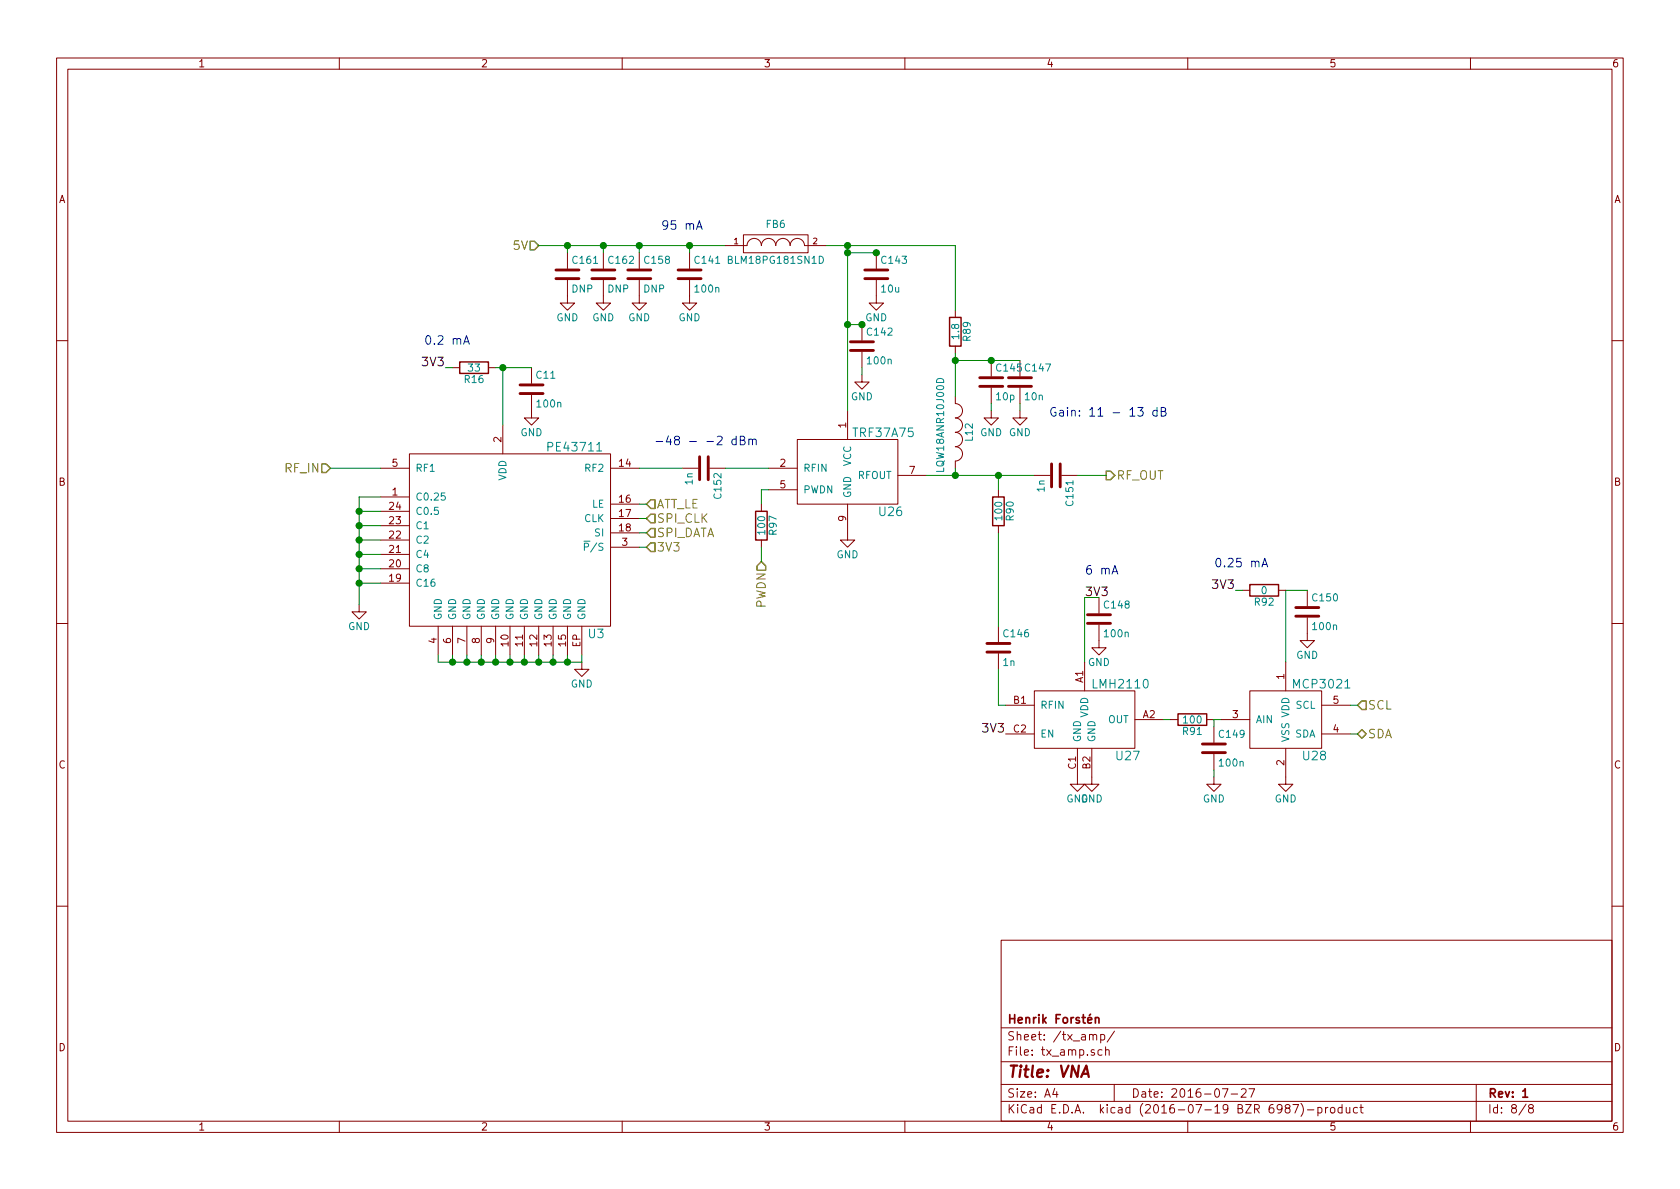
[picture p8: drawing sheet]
EESchema Schematic File Version 2
LIBS:power
LIBS:device
LIBS:transistors
LIBS:conn
LIBS:linear
LIBS:regul
LIBS:74xx
LIBS:cmos4000
LIBS:adc-dac
LIBS:memory
LIBS:xilinx
LIBS:microcontrollers
LIBS:dsp
LIBS:microchip
LIBS:analog_switches
LIBS:motorola
LIBS:texas
LIBS:intel
LIBS:audio
LIBS:interface
LIBS:digital-audio
LIBS:philips
LIBS:display
LIBS:cypress
LIBS:siliconi
LIBS:opto
LIBS:atmel
LIBS:contrib
LIBS:valves
LIBS:vna
LIBS:vna-cache
EELAYER 25 0
EELAYER END
$Descr A4 11693 8268
encoding utf-8
Sheet 8 8
Title "VNA"
Date "2016-07-27"
Rev "1"
Comp "Henrik Forstén"
Comment1 ""
Comment2 ""
Comment3 ""
Comment4 ""
$EndDescr
$Comp
L PE43711 U3
U 1 1
P 3500 3700
F 0 "U3" H 4150 3000 60  0000 C CNN
F 1 "PE43711" H 4000 4300 60  0000 C CNN
F 2 "VNA:VQFN-24" H 2200 4200 60  0001 C CNN
F 3 "" H 2200 4200 60  0000 C CNN
	1    3500 3700
	1    0    0    -1  
$EndComp
$Comp
L C C11
U 1 1
P 3700 2700
F 0 "C11" H 3725 2800 50  0000 L CNN
F 1 "100n" H 3725 2600 50  0000 L CNN
F 2 "VNA:C_0402b" H 3738 2550 30  0001 C CNN
F 3 "" H 3700 2700 60  0000 C CNN
	1    3700 2700
	1    0    0    -1  
$EndComp
$Comp
L GND #PWR50
U 1 1
P 3700 2850
F 0 "#PWR50" H 3700 2600 50  0001 C CNN
F 1 "GND" H 3700 2700 50  0000 C CNN
F 2 "" H 3700 2850 60  0000 C CNN
F 3 "" H 3700 2850 60  0000 C CNN
	1    3700 2850
	1    0    0    -1  
$EndComp
$Comp
L GND #PWR63
U 1 1
P 4050 4600
F 0 "#PWR63" H 4050 4350 50  0001 C CNN
F 1 "GND" H 4050 4450 50  0000 C CNN
F 2 "" H 4050 4600 60  0000 C CNN
F 3 "" H 4050 4600 60  0000 C CNN
	1    4050 4600
	1    0    0    -1  
$EndComp
$Comp
L GND #PWR32
U 1 1
P 2500 4200
F 0 "#PWR32" H 2500 3950 50  0001 C CNN
F 1 "GND" H 2500 4050 50  0000 C CNN
F 2 "" H 2500 4200 60  0000 C CNN
F 3 "" H 2500 4200 60  0000 C CNN
	1    2500 4200
	1    0    0    -1  
$EndComp
Text Notes 4550 3100 0    60   ~ 0
-48 - -2 dBm
$Comp
L R R16
U 1 1
P 3300 2550
F 0 "R16" V 3380 2550 50  0000 C CNN
F 1 "33" V 3300 2550 50  0000 C CNN
F 2 "VNA:R_0402b" V 3230 2550 30  0001 C CNN
F 3 "" H 3300 2550 30  0000 C CNN
	1    3300 2550
	0    1    1    0   
$EndComp
$Comp
L TRF37A75 U26
U 1 1
P 5900 3300
F 0 "U26" H 6200 3050 60  0000 C CNN
F 1 "TRF37A75" H 6150 3600 60  0000 C CNN
F 2 "VNA:DFN-8-1EP_2x2mm_Pitch0.5mm" H 5700 3250 60  0001 C CNN
F 3 "" H 5700 3250 60  0000 C CNN
	1    5900 3300
	1    0    0    -1  
$EndComp
Text Notes 7300 2900 0    60   ~ 0
Gain: 11 - 13 dB
$Comp
L C C142
U 1 1
P 6000 2400
F 0 "C142" H 6025 2500 50  0000 L CNN
F 1 "100n" H 6025 2300 50  0000 L CNN
F 2 "VNA:C_0402b" H 6038 2250 30  0001 C CNN
F 3 "" H 6000 2400 60  0000 C CNN
	1    6000 2400
	1    0    0    -1  
$EndComp
$Comp
L GND #PWR112
U 1 1
P 6000 2600
F 0 "#PWR112" H 6000 2350 50  0001 C CNN
F 1 "GND" H 6000 2450 50  0000 C CNN
F 2 "" H 6000 2600 60  0000 C CNN
F 3 "" H 6000 2600 60  0000 C CNN
	1    6000 2600
	1    0    0    -1  
$EndComp
$Comp
L C C143
U 1 1
P 6100 1900
F 0 "C143" H 6125 2000 50  0000 L CNN
F 1 "10u" H 6125 1800 50  0000 L CNN
F 2 "VNA:C_0805b" H 6138 1750 30  0001 C CNN
F 3 "" H 6100 1900 60  0000 C CNN
	1    6100 1900
	1    0    0    -1  
$EndComp
$Comp
L GND #PWR115
U 1 1
P 6100 2050
F 0 "#PWR115" H 6100 1800 50  0001 C CNN
F 1 "GND" H 6100 1900 50  0000 C CNN
F 2 "" H 6100 2050 60  0000 C CNN
F 3 "" H 6100 2050 60  0000 C CNN
	1    6100 2050
	1    0    0    -1  
$EndComp
Text HLabel 3750 1700 0    60   Input ~ 0
5V
$Comp
L C C141
U 1 1
P 4800 1900
F 0 "C141" H 4825 2000 50  0000 L CNN
F 1 "100n" H 4825 1800 50  0000 L CNN
F 2 "VNA:C_0402b" H 4838 1750 30  0001 C CNN
F 3 "" H 4800 1900 60  0000 C CNN
	1    4800 1900
	1    0    0    -1  
$EndComp
$Comp
L GND #PWR81
U 1 1
P 4800 2050
F 0 "#PWR81" H 4800 1800 50  0001 C CNN
F 1 "GND" H 4800 1900 50  0000 C CNN
F 2 "" H 4800 2050 60  0000 C CNN
F 3 "" H 4800 2050 60  0000 C CNN
	1    4800 2050
	1    0    0    -1  
$EndComp
$Comp
L C C147
U 1 1
P 7100 2650
F 0 "C147" H 7125 2750 50  0000 L CNN
F 1 "10n" H 7125 2550 50  0000 L CNN
F 2 "VNA:C_0402b" H 7138 2500 30  0001 C CNN
F 3 "" H 7100 2650 60  0000 C CNN
	1    7100 2650
	1    0    0    -1  
$EndComp
$Comp
L GND #PWR133
U 1 1
P 7100 2850
F 0 "#PWR133" H 7100 2600 50  0001 C CNN
F 1 "GND" H 7100 2700 50  0000 C CNN
F 2 "" H 7100 2850 60  0000 C CNN
F 3 "" H 7100 2850 60  0000 C CNN
	1    7100 2850
	1    0    0    -1  
$EndComp
$Comp
L GND #PWR110
U 1 1
P 5900 3700
F 0 "#PWR110" H 5900 3450 50  0001 C CNN
F 1 "GND" H 5900 3550 50  0000 C CNN
F 2 "" H 5900 3700 60  0000 C CNN
F 3 "" H 5900 3700 60  0000 C CNN
	1    5900 3700
	1    0    0    -1  
$EndComp
Text HLabel 4500 3500 2    60   Input ~ 0
ATT_LE
Text HLabel 4500 3600 2    60   Input ~ 0
SPI_CLK
Text HLabel 4500 3700 2    60   Input ~ 0
SPI_DATA
Text HLabel 4500 3800 2    60   Input ~ 0
3V3
Text Label 3100 2550 2    60   ~ 0
3V3
Text HLabel 2300 3250 0    60   Input ~ 0
RF_IN
$Comp
L INDUCTOR_SMALL L12
U 1 1
P 6650 3000
F 0 "L12" H 6650 3100 50  0000 C CNN
F 1 "LQW18ANR10J00D" H 6600 2900 50  0000 C CNN
F 2 "VNA:C_0603b" H 6650 3000 60  0001 C CNN
F 3 "" H 6650 3000 60  0000 C CNN
	1    6650 3000
	0    1    1    0   
$EndComp
$Comp
L C C145
U 1 1
P 6900 2650
F 0 "C145" H 6925 2750 50  0000 L CNN
F 1 "10p" H 6925 2550 50  0000 L CNN
F 2 "VNA:C_0402b" H 6938 2500 30  0001 C CNN
F 3 "" H 6900 2650 60  0000 C CNN
	1    6900 2650
	1    0    0    -1  
$EndComp
$Comp
L GND #PWR130
U 1 1
P 6900 2850
F 0 "#PWR130" H 6900 2600 50  0001 C CNN
F 1 "GND" H 6900 2700 50  0000 C CNN
F 2 "" H 6900 2850 60  0000 C CNN
F 3 "" H 6900 2850 60  0000 C CNN
	1    6900 2850
	1    0    0    -1  
$EndComp
$Comp
L R R89
U 1 1
P 6650 2300
F 0 "R89" V 6730 2300 50  0000 C CNN
F 1 "1.8" V 6650 2300 50  0000 C CNN
F 2 "VNA:R_0603b" V 6580 2300 30  0001 C CNN
F 3 "" H 6650 2300 30  0000 C CNN
	1    6650 2300
	1    0    0    -1  
$EndComp
Connection ~ 3500 2550
Wire Wire Line
	3500 2550 3500 2950
Wire Wire Line
	3100 2550 3150 2550
Connection ~ 2500 4050
Wire Wire Line
	2500 3450 2500 4200
Wire Wire Line
	2500 4050 2650 4050
Connection ~ 2500 3550
Wire Wire Line
	2650 3450 2500 3450
Connection ~ 2500 3650
Wire Wire Line
	2650 3550 2500 3550
Connection ~ 2500 3750
Wire Wire Line
	2500 3650 2650 3650
Connection ~ 2500 3850
Wire Wire Line
	2500 3750 2650 3750
Connection ~ 2500 3950
Wire Wire Line
	2500 3850 2650 3850
Wire Wire Line
	2500 3950 2650 3950
Connection ~ 3150 4600
Wire Wire Line
	3050 4600 3050 4550
Connection ~ 3250 4600
Wire Wire Line
	3150 4600 3150 4550
Connection ~ 3350 4600
Wire Wire Line
	3250 4600 3250 4550
Connection ~ 3450 4600
Wire Wire Line
	3350 4600 3350 4550
Connection ~ 3550 4600
Wire Wire Line
	3450 4600 3450 4550
Connection ~ 3650 4600
Wire Wire Line
	3550 4600 3550 4550
Connection ~ 3750 4600
Wire Wire Line
	3650 4600 3650 4550
Connection ~ 3850 4600
Wire Wire Line
	3750 4600 3750 4550
Connection ~ 3950 4600
Wire Wire Line
	3850 4600 3850 4550
Wire Wire Line
	3950 4600 3950 4550
Wire Wire Line
	3050 4600 4050 4600
Wire Wire Line
	4050 4600 4050 4550
Wire Wire Line
	4450 3500 4500 3500
Wire Wire Line
	4450 3600 4500 3600
Wire Wire Line
	4450 3700 4500 3700
Wire Wire Line
	4450 3800 4500 3800
Wire Wire Line
	3450 2550 3700 2550
Wire Wire Line
	2300 3250 2650 3250
Wire Wire Line
	6000 2550 6000 2600
Wire Wire Line
	6650 2500 7100 2500
Wire Wire Line
	5900 1700 5900 2850
Connection ~ 5900 2250
Wire Wire Line
	5750 1700 6650 1700
Connection ~ 5900 1750
Wire Wire Line
	3750 1700 5050 1700
Wire Wire Line
	4800 1750 4800 1700
Connection ~ 4800 1700
Connection ~ 6000 2250
Wire Wire Line
	7100 2800 7100 2850
Wire Wire Line
	5350 3400 5300 3400
Wire Wire Line
	5900 2250 6000 2250
Wire Wire Line
	6450 3300 7200 3300
Connection ~ 6650 3300
Wire Wire Line
	6650 2450 6650 2750
Connection ~ 6900 2500
Wire Wire Line
	6900 2800 6900 2850
Connection ~ 6650 2500
Wire Wire Line
	6650 1700 6650 2150
Connection ~ 5900 1700
$Comp
L R R90
U 1 1
P 6950 3550
F 0 "R90" V 7030 3550 50  0000 C CNN
F 1 "100" V 6950 3550 50  0000 C CNN
F 2 "VNA:R_0402b" V 6880 3550 30  0001 C CNN
F 3 "" H 6950 3550 30  0000 C CNN
	1    6950 3550
	1    0    0    -1  
$EndComp
Wire Wire Line
	6950 3300 6950 3400
Connection ~ 6950 3300
Text HLabel 7700 3300 2    60   Output ~ 0
RF_OUT
$Comp
L LMH2110 U27
U 1 1
P 7550 5000
F 0 "U27" H 7850 4750 60  0000 C CNN
F 1 "LMH2110" H 7800 5250 60  0000 C CNN
F 2 "VNA:WFBGA-6" H 7550 4950 60  0001 C CNN
F 3 "" H 7550 4950 60  0000 C CNN
	1    7550 5000
	1    0    0    -1  
$EndComp
$Comp
L C C146
U 1 1
P 6950 4500
F 0 "C146" H 6975 4600 50  0000 L CNN
F 1 "1n" H 6975 4400 50  0000 L CNN
F 2 "VNA:C_0402b" H 6988 4350 30  0001 C CNN
F 3 "" H 6950 4500 60  0000 C CNN
	1    6950 4500
	1    0    0    -1  
$EndComp
Wire Wire Line
	6950 3700 6950 4350
Wire Wire Line
	6950 4650 6950 4900
Wire Wire Line
	6950 4900 7000 4900
$Comp
L C C148
U 1 1
P 7650 4300
F 0 "C148" H 7675 4400 50  0000 L CNN
F 1 "100n" H 7675 4200 50  0000 L CNN
F 2 "VNA:C_0402b" H 7688 4150 30  0001 C CNN
F 3 "" H 7650 4300 60  0000 C CNN
	1    7650 4300
	1    0    0    -1  
$EndComp
$Comp
L GND #PWR150
U 1 1
P 7650 4450
F 0 "#PWR150" H 7650 4200 50  0001 C CNN
F 1 "GND" H 7650 4300 50  0000 C CNN
F 2 "" H 7650 4450 60  0000 C CNN
F 3 "" H 7650 4450 60  0000 C CNN
	1    7650 4450
	1    0    0    -1  
$EndComp
Wire Wire Line
	7650 4150 7550 4150
Wire Wire Line
	7550 4150 7550 4600
Text Label 7550 4150 0    60   ~ 0
3V3
$Comp
L GND #PWR142
U 1 1
P 7500 5400
F 0 "#PWR142" H 7500 5150 50  0001 C CNN
F 1 "GND" H 7500 5250 50  0000 C CNN
F 2 "" H 7500 5400 60  0000 C CNN
F 3 "" H 7500 5400 60  0000 C CNN
	1    7500 5400
	1    0    0    -1  
$EndComp
$Comp
L GND #PWR145
U 1 1
P 7600 5400
F 0 "#PWR145" H 7600 5150 50  0001 C CNN
F 1 "GND" H 7600 5250 50  0000 C CNN
F 2 "" H 7600 5400 60  0000 C CNN
F 3 "" H 7600 5400 60  0000 C CNN
	1    7600 5400
	1    0    0    -1  
$EndComp
Text Label 7000 5100 2    60   ~ 0
3V3
Wire Wire Line
	8100 5000 8150 5000
$Comp
L MCP3021 U28
U 1 1
P 8950 5000
F 0 "U28" H 9150 4750 60  0000 C CNN
F 1 "MCP3021" H 9200 5250 60  0000 C CNN
F 2 "VNA:SOT-23-5" H 8950 4850 60  0001 C CNN
F 3 "" H 8950 4850 60  0000 C CNN
	1    8950 5000
	1    0    0    -1  
$EndComp
$Comp
L R R91
U 1 1
P 8300 5000
F 0 "R91" V 8380 5000 50  0000 C CNN
F 1 "100" V 8300 5000 50  0000 C CNN
F 2 "VNA:R_0402b" V 8230 5000 30  0001 C CNN
F 3 "" H 8300 5000 30  0000 C CNN
	1    8300 5000
	0    1    1    0   
$EndComp
$Comp
L C C149
U 1 1
P 8450 5200
F 0 "C149" H 8475 5300 50  0000 L CNN
F 1 "100n" H 8475 5100 50  0000 L CNN
F 2 "VNA:C_0402b" H 8488 5050 30  0001 C CNN
F 3 "" H 8450 5200 60  0000 C CNN
	1    8450 5200
	1    0    0    -1  
$EndComp
Wire Wire Line
	8450 5050 8450 5000
$Comp
L GND #PWR163
U 1 1
P 8450 5400
F 0 "#PWR163" H 8450 5150 50  0001 C CNN
F 1 "GND" H 8450 5250 50  0000 C CNN
F 2 "" H 8450 5400 60  0000 C CNN
F 3 "" H 8450 5400 60  0000 C CNN
	1    8450 5400
	1    0    0    -1  
$EndComp
Wire Wire Line
	8450 5350 8450 5400
Wire Wire Line
	8450 5000 8500 5000
$Comp
L GND #PWR173
U 1 1
P 8950 5400
F 0 "#PWR173" H 8950 5150 50  0001 C CNN
F 1 "GND" H 8950 5250 50  0000 C CNN
F 2 "" H 8950 5400 60  0000 C CNN
F 3 "" H 8950 5400 60  0000 C CNN
	1    8950 5400
	1    0    0    -1  
$EndComp
$Comp
L C C150
U 1 1
P 9100 4250
F 0 "C150" H 9125 4350 50  0000 L CNN
F 1 "100n" H 9125 4150 50  0000 L CNN
F 2 "VNA:C_0402b" H 9138 4100 30  0001 C CNN
F 3 "" H 9100 4250 60  0000 C CNN
	1    9100 4250
	1    0    0    -1  
$EndComp
$Comp
L GND #PWR175
U 1 1
P 9100 4400
F 0 "#PWR175" H 9100 4150 50  0001 C CNN
F 1 "GND" H 9100 4250 50  0000 C CNN
F 2 "" H 9100 4400 60  0000 C CNN
F 3 "" H 9100 4400 60  0000 C CNN
	1    9100 4400
	1    0    0    -1  
$EndComp
Wire Wire Line
	9100 4100 8950 4100
Wire Wire Line
	8950 4100 8950 4600
$Comp
L R R92
U 1 1
P 8800 4100
F 0 "R92" V 8880 4100 50  0000 C CNN
F 1 "0" V 8800 4100 50  0000 C CNN
F 2 "VNA:R_0402b" V 8730 4100 30  0001 C CNN
F 3 "" H 8800 4100 30  0000 C CNN
	1    8800 4100
	0    1    1    0   
$EndComp
Wire Wire Line
	8650 4100 8600 4100
Text Label 8600 4100 2    60   ~ 0
3V3
Text HLabel 9450 4900 2    60   Input ~ 0
SCL
Wire Wire Line
	9450 4900 9400 4900
Text HLabel 9450 5100 2    60   BiDi ~ 0
SDA
Wire Wire Line
	9450 5100 9400 5100
Text Notes 7550 4000 0    60   ~ 0
6 mA
Text Notes 8450 3950 0    60   ~ 0
0.25 mA
Text Notes 4600 1600 0    60   ~ 0
95 mA
Text Notes 2950 2400 0    60   ~ 0
0.2 mA
Text HLabel 5300 3900 3    60   Input ~ 0
PWDN
Wire Wire Line
	5300 3400 5300 3500
$Comp
L C C151
U 1 1
P 7350 3300
F 0 "C151" H 7375 3400 50  0000 L CNN
F 1 "1n" H 7375 3200 50  0000 L CNN
F 2 "VNA:C_0402b" H 7388 3150 30  0001 C CNN
F 3 "" H 7350 3300 60  0000 C CNN
	1    7350 3300
	0    1    1    0   
$EndComp
Wire Wire Line
	7700 3300 7500 3300
$Comp
L C C152
U 1 1
P 4900 3250
F 0 "C152" H 4925 3350 50  0000 L CNN
F 1 "1n" H 4925 3150 50  0000 L CNN
F 2 "VNA:C_0402b" H 4938 3100 30  0001 C CNN
F 3 "" H 4900 3250 60  0000 C CNN
	1    4900 3250
	0    1    1    0   
$EndComp
Wire Wire Line
	5050 3250 5350 3250
Wire Wire Line
	4750 3250 4450 3250
Wire Wire Line
	6650 3250 6650 3300
$Comp
L R R97
U 1 1
P 5300 3650
F 0 "R97" V 5380 3650 50  0000 C CNN
F 1 "100" V 5300 3650 50  0000 C CNN
F 2 "VNA:R_0402b" V 5230 3650 30  0001 C CNN
F 3 "" H 5300 3650 30  0000 C CNN
	1    5300 3650
	1    0    0    -1  
$EndComp
Wire Wire Line
	5300 3800 5300 3900
$Comp
L C C158
U 1 1
P 4450 1900
F 0 "C158" H 4475 2000 50  0000 L CNN
F 1 "DNP" H 4475 1800 50  0000 L CNN
F 2 "VNA:C_0805b" H 4488 1750 30  0001 C CNN
F 3 "" H 4450 1900 60  0000 C CNN
	1    4450 1900
	1    0    0    -1  
$EndComp
Connection ~ 6100 1750
$Comp
L GND #PWR74
U 1 1
P 4450 2050
F 0 "#PWR74" H 4450 1800 50  0001 C CNN
F 1 "GND" H 4450 1900 50  0000 C CNN
F 2 "" H 4450 2050 60  0000 C CNN
F 3 "" H 4450 2050 60  0000 C CNN
	1    4450 2050
	1    0    0    -1  
$EndComp
Wire Wire Line
	6100 1750 5900 1750
Wire Wire Line
	4450 1700 4450 1750
$Comp
L C C162
U 1 1
P 4200 1900
F 0 "C162" H 4225 2000 50  0000 L CNN
F 1 "DNP" H 4225 1800 50  0000 L CNN
F 2 "VNA:C_0402b" H 4238 1750 30  0001 C CNN
F 3 "" H 4200 1900 60  0000 C CNN
	1    4200 1900
	1    0    0    -1  
$EndComp
$Comp
L GND #PWR67
U 1 1
P 4200 2050
F 0 "#PWR67" H 4200 1800 50  0001 C CNN
F 1 "GND" H 4200 1900 50  0000 C CNN
F 2 "" H 4200 2050 60  0000 C CNN
F 3 "" H 4200 2050 60  0000 C CNN
	1    4200 2050
	1    0    0    -1  
$EndComp
Wire Wire Line
	4200 1700 4200 1750
Connection ~ 4450 1700
Connection ~ 4200 1700
$Comp
L C C161
U 1 1
P 3950 1900
F 0 "C161" H 3975 2000 50  0000 L CNN
F 1 "DNP" H 3975 1800 50  0000 L CNN
F 2 "VNA:C_0402b" H 3988 1750 30  0001 C CNN
F 3 "" H 3950 1900 60  0000 C CNN
	1    3950 1900
	1    0    0    -1  
$EndComp
Wire Wire Line
	3950 1700 3950 1750
Connection ~ 3950 1700
$Comp
L GND #PWR58
U 1 1
P 3950 2050
F 0 "#PWR58" H 3950 1800 50  0001 C CNN
F 1 "GND" H 3950 1900 50  0000 C CNN
F 2 "" H 3950 2050 60  0000 C CNN
F 3 "" H 3950 2050 60  0000 C CNN
	1    3950 2050
	1    0    0    -1  
$EndComp
$Comp
L FILTER FB6
U 1 1
P 5400 1700
F 0 "FB6" H 5400 1850 50  0000 C CNN
F 1 "BLM18PG181SN1D" H 5400 1600 50  0000 C CNN
F 2 "VNA:C_0603b" H 5400 1700 60  0001 C CNN
F 3 "" H 5400 1700 60  0000 C CNN
	1    5400 1700
	1    0    0    -1  
$EndComp
$EndSCHEMATC
